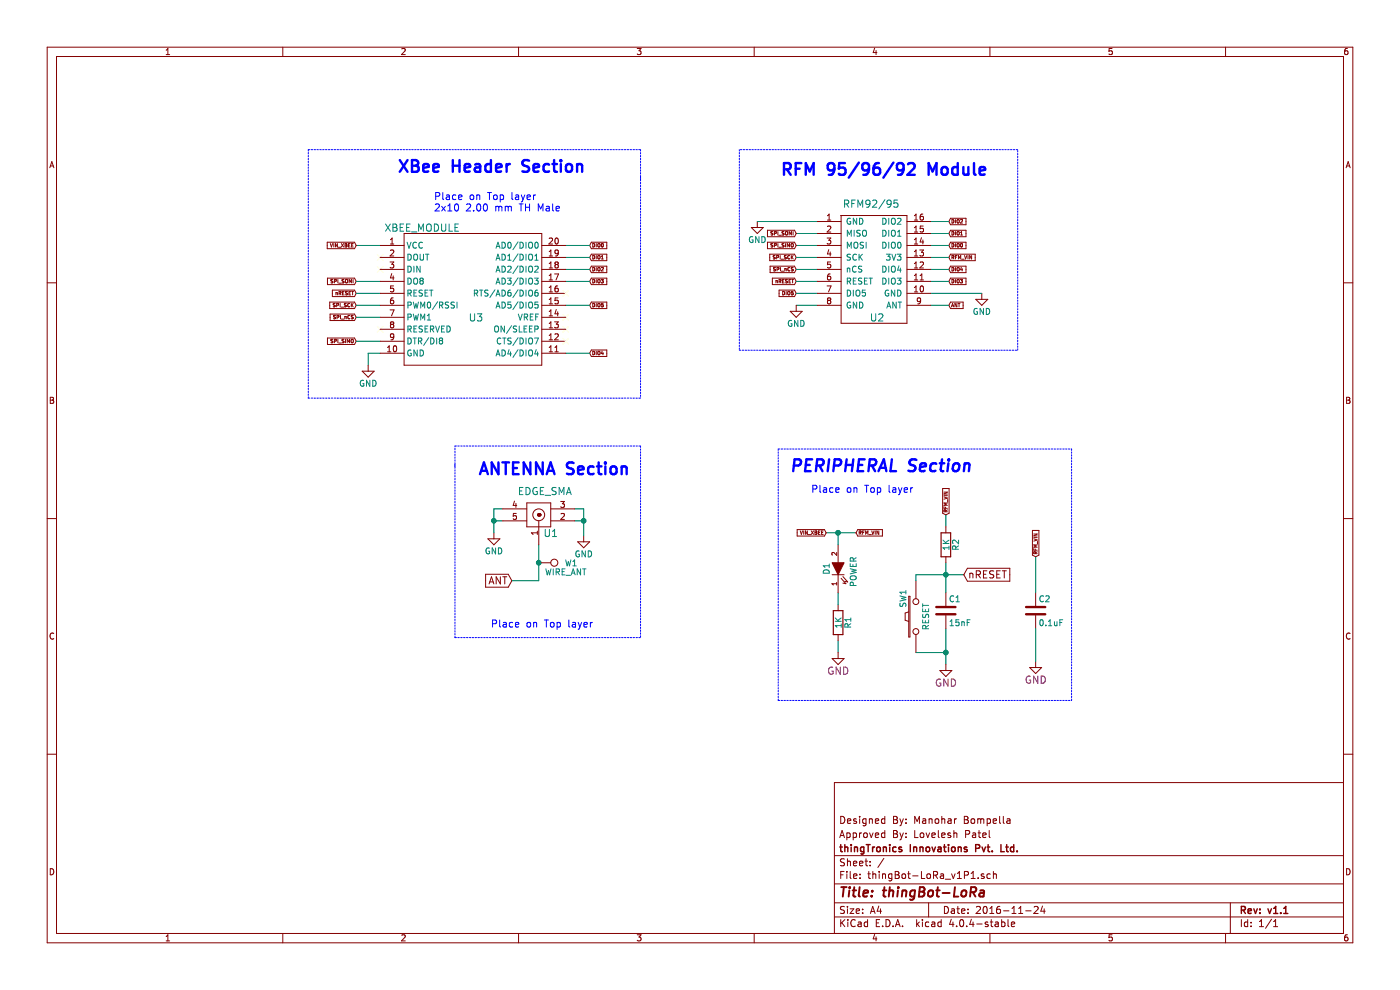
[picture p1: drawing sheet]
EESchema Schematic File Version 2
LIBS:power
LIBS:device
LIBS:transistors
LIBS:conn
LIBS:linear
LIBS:regul
LIBS:74xx
LIBS:cmos4000
LIBS:adc-dac
LIBS:memory
LIBS:xilinx
LIBS:microcontrollers
LIBS:dsp
LIBS:microchip
LIBS:analog_switches
LIBS:motorola
LIBS:texas
LIBS:intel
LIBS:audio
LIBS:interface
LIBS:digital-audio
LIBS:philips
LIBS:display
LIBS:cypress
LIBS:siliconi
LIBS:opto
LIBS:atmel
LIBS:contrib
LIBS:valves
LIBS:xbee
LIBS:edge_sma
LIBS:RFM_module
LIBS:thingBot-LoRa_v1P1-cache
EELAYER 25 0
EELAYER END
$Descr A4 11693 8268
encoding utf-8
Sheet 1 1
Title "thingBot-LoRa"
Date "2016-11-24"
Rev "v1.1"
Comp "thingTronics Innovations Pvt. Ltd."
Comment1 "Approved By: Lovelesh Patel"
Comment2 "Designed By: Manohar Bompella"
Comment3 ""
Comment4 ""
$EndDescr
NoConn ~ 4725 2650
NoConn ~ 3175 2150
NoConn ~ 3175 2250
Text GLabel 2975 2350 0    29   Input ~ 0
SPI_SOMI
Text GLabel 2975 2450 0    29   Input ~ 0
nRESET
NoConn ~ 3175 2750
Text GLabel 2975 2850 0    29   Input ~ 0
SPI_SIMO
Text GLabel 4925 2050 2    29   Input ~ 0
DIO0
Text GLabel 4925 2150 2    29   Input ~ 0
DIO1
Text GLabel 4925 2250 2    29   Input ~ 0
DIO2
Text GLabel 4925 2350 2    29   Input ~ 0
DIO3
Text GLabel 4925 2950 2    29   Input ~ 0
DIO4
Text GLabel 4925 2550 2    29   Input ~ 0
DIO5
Text GLabel 2975 2550 0    29   Input ~ 0
SPI_SCK
Text GLabel 2975 2650 0    29   Input ~ 0
SPI_nCS
$Comp
L GND #PWR01
U 1 1
P 4125 4450
F 0 "#PWR01" H 4125 4200 50  0001 C CNN
F 1 "GND" H 4125 4300 50  0000 C CNN
F 2 "" H 4125 4450 50  0000 C CNN
F 3 "" H 4125 4450 50  0000 C CNN
	1    4125 4450
	1    0    0    -1  
$EndComp
$Comp
L GND #PWR02
U 1 1
P 3075 3050
F 0 "#PWR02" H 3075 2800 50  0001 C CNN
F 1 "GND" H 3075 2900 50  0000 C CNN
F 2 "" H 3075 3050 50  0000 C CNN
F 3 "" H 3075 3050 50  0000 C CNN
	1    3075 3050
	1    0    0    -1  
$EndComp
$Comp
L GND #PWR03
U 1 1
P 4875 4475
F 0 "#PWR03" H 4875 4225 50  0001 C CNN
F 1 "GND" H 4875 4325 50  0000 C CNN
F 2 "" H 4875 4475 50  0000 C CNN
F 3 "" H 4875 4475 50  0000 C CNN
	1    4875 4475
	1    0    0    -1  
$EndComp
Text GLabel 4275 4850 0    60   Input ~ 0
ANT
$Comp
L TEST_1P W1
U 1 1
P 4500 4700
F 0 "W1" V 4500 4970 50  0000 C CNN
F 1 "WIRE_ANT" V 4575 4925 50  0000 C CNN
F 2 "Wire_Pads:SolderWirePad_single_2mmDrill" H 4700 4700 50  0001 C CNN
F 3 "" H 4700 4700 50  0000 C CNN
F 4 "wire antenna" V 4500 4700 60  0001 C CNN "DESC"
F 5 ".." V 4500 4700 60  0001 C CNN "MFG_NAME"
F 6 "..." V 4500 4700 60  0001 C CNN "MPN"
	1    4500 4700
	0    1    1    0   
$EndComp
Text GLabel 7925 2550 2    29   Input ~ 0
ANT
Text GLabel 7925 2350 2    29   Input ~ 0
DIO3
Text GLabel 7925 2250 2    29   Input ~ 0
DIO4
Text GLabel 7925 2150 2    29   Input ~ 0
RFM_VIN
Text GLabel 7925 2050 2    29   Input ~ 0
DIO0
Text GLabel 7925 1950 2    29   Input ~ 0
DIO1
Text GLabel 7925 1850 2    29   Input ~ 0
DIO2
Text GLabel 6650 2450 0    29   Input ~ 0
DIO5
Text GLabel 6650 2350 0    29   Input ~ 0
nRESET
Text GLabel 6650 2250 0    29   Input ~ 0
SPI_nCS
Text GLabel 6650 2150 0    29   Input ~ 0
SPI_SCK
$Comp
L GND #PWR04
U 1 1
P 6325 1850
F 0 "#PWR04" H 6325 1600 50  0001 C CNN
F 1 "GND" H 6325 1700 50  0000 C CNN
F 2 "" H 6325 1850 50  0000 C CNN
F 3 "" H 6325 1850 50  0000 C CNN
	1    6325 1850
	1    0    0    -1  
$EndComp
$Comp
L GND #PWR05
U 1 1
P 8200 2450
F 0 "#PWR05" H 8200 2200 50  0001 C CNN
F 1 "GND" H 8200 2300 50  0000 C CNN
F 2 "" H 8200 2450 50  0000 C CNN
F 3 "" H 8200 2450 50  0000 C CNN
	1    8200 2450
	1    0    0    -1  
$EndComp
NoConn ~ 4725 2750
Wire Wire Line
	2975 2850 3175 2850
Wire Wire Line
	2975 2450 3175 2450
Wire Wire Line
	2975 2350 3175 2350
Wire Wire Line
	2975 2050 3175 2050
Wire Wire Line
	4925 2050 4725 2050
Wire Wire Line
	4925 2150 4725 2150
Wire Wire Line
	4925 2250 4725 2250
Wire Wire Line
	4925 2350 4725 2350
Wire Wire Line
	4925 2550 4725 2550
Wire Wire Line
	4925 2950 4725 2950
Wire Wire Line
	3075 3050 3075 2950
Wire Wire Line
	3075 2950 3175 2950
Wire Wire Line
	4125 4250 4125 4450
Wire Wire Line
	4125 4350 4200 4350
Wire Wire Line
	4125 4250 4200 4250
Connection ~ 4125 4350
Wire Wire Line
	4800 4250 4875 4250
Wire Wire Line
	4875 4250 4875 4475
Wire Wire Line
	4800 4350 4875 4350
Connection ~ 4875 4350
Wire Wire Line
	6325 1850 6825 1850
Wire Wire Line
	6650 2050 6825 2050
Wire Wire Line
	6650 2150 6825 2150
Wire Wire Line
	6650 2250 6825 2250
Wire Wire Line
	6650 2350 6825 2350
Wire Wire Line
	6650 2450 6825 2450
Wire Wire Line
	6650 2550 6825 2550
Wire Wire Line
	7775 1950 7925 1950
Wire Wire Line
	7775 2050 7925 2050
Wire Wire Line
	7775 2150 7925 2150
Wire Wire Line
	7775 2250 7925 2250
Wire Wire Line
	7775 2350 7925 2350
Wire Wire Line
	7775 2450 8200 2450
Wire Notes Line
	3800 3875 3800 5325
Wire Notes Line
	3800 5325 5350 5325
Text Notes 4000 3975 0    98   ~ 20
ANTENNA Section\n
Wire Notes Line
	3800 3900 3800 3725
Wire Notes Line
	3800 3725 5350 3725
Wire Notes Line
	5350 3725 5350 5325
Wire Notes Line
	5350 1475 5350 3325
Wire Notes Line
	2575 1250 2575 3325
Text Notes 3325 1450 0    98   ~ 20
XBee Header Section
Text Notes 3625 1775 0    59   ~ 0
Place on Top layer\n2x10 2.00 mm TH Male
Wire Notes Line
	2575 3325 5350 3325
Wire Notes Line
	2575 1250 5350 1250
Wire Notes Line
	5350 1250 5350 1500
Text Notes 6525 1475 0    98   ~ 20
RFM 95/96/92 Module
Wire Notes Line
	6175 1250 6175 2925
Wire Notes Line
	6175 2925 8500 2925
Wire Notes Line
	8500 2925 8500 1250
Wire Notes Line
	8500 1250 6175 1250
$Comp
L LED D1
U 1 1
P 7000 4750
F 0 "D1" H 7000 4850 50  0000 C CNN
F 1 "POWER" H 6975 4625 50  0000 C CNN
F 2 "LEDs:LED_0805" H 7000 4750 50  0001 C CNN
F 3 "" H 7000 4750 50  0000 C CNN
F 4 "green led for power indication" H 7000 4750 60  0001 C CNN "DESC"
F 5 "Kingbright" H 7000 4750 60  0001 C CNN "MFG_NAME"
F 6 "AP2012SRCPRV" H 7000 4750 60  0001 C CNN "MPN"
	1    7000 4750
	0    -1   -1   0   
$EndComp
$Comp
L R R1
U 1 1
P 7000 5200
F 0 "R1" V 7080 5200 50  0000 C CNN
F 1 "1K" V 7000 5200 50  0000 C CNN
F 2 "Resistors_SMD:R_0805_HandSoldering" V 6930 5200 50  0001 C CNN
F 3 "" H 7000 5200 50  0000 C CNN
F 4 "Current Sense Resistors - SMD 0805 0.002ohm 1% AEC-Q200" V 7000 5200 60  0001 C CNN "DESC"
F 5 "ROHM Semiconductor" V 7000 5200 60  0001 C CNN "MFG_NAME"
F 6 "PMR10EZPFV2L00" V 7000 5200 60  0001 C CNN "MPN"
	1    7000 5200
	1    0    0    -1  
$EndComp
Wire Wire Line
	7000 4950 7000 5050
Wire Wire Line
	7000 5450 7000 5350
Wire Wire Line
	7000 4550 7000 4450
Connection ~ 7000 4450
$Comp
L SW_PUSH SW1
U 1 1
P 7650 5150
F 0 "SW1" H 7800 5260 50  0000 C CNN
F 1 "RESET" H 7650 5070 50  0000 C CNN
F 2 "switches:SW_SPST_B3U-1000P_SUNROM" H 7650 5150 50  0001 C CNN
F 3 "" H 7650 5150 50  0000 C CNN
F 4 "SPST switch for RESET" H 7650 5150 60  0001 C CNN "DESC"
F 5 "SUNROM" H 7650 5150 60  0001 C CNN "MFG_NAME"
F 6 "4982" H 7650 5150 60  0001 C CNN "MPN"
	1    7650 5150
	0    -1   -1   0   
$EndComp
$Comp
L C C1
U 1 1
P 7900 5100
F 0 "C1" H 7925 5200 50  0000 L CNN
F 1 "15nF" H 7925 5000 50  0000 L CNN
F 2 "Capacitors_SMD:C_0805_HandSoldering" H 7938 4950 50  0001 C CNN
F 3 "" H 7900 5100 50  0000 C CNN
F 4 "Multilayer Ceramic Capacitors MLCC - SMD/SMT 10K pF 16V 10%" H 7900 5100 60  0001 C CNN "DESC"
F 5 "Yageo" H 7900 5100 60  0001 C CNN "MFG_NAME"
F 6 "AC0805KRX7R9BB103" H 7900 5100 60  0001 C CNN "MPN"
	1    7900 5100
	1    0    0    -1  
$EndComp
Wire Wire Line
	7650 4850 7650 4800
Wire Wire Line
	7650 4800 8050 4800
Wire Wire Line
	7900 4700 7900 4950
Connection ~ 7900 4800
Wire Wire Line
	7900 5250 7900 5550
Wire Wire Line
	7900 5450 7650 5450
Text GLabel 8050 4800 2    60   Input ~ 0
nRESET
Text GLabel 7900 4300 1    29   Input ~ 0
RFM_VIN
Wire Wire Line
	7900 4300 7900 4400
$Comp
L GND #PWR06
U 1 1
P 7900 5550
F 0 "#PWR06" H 7900 5600 30  0001 C CNN
F 1 "GND" H 7900 5425 30  0001 C CNN
F 2 "GND" H 7900 5400 60  0000 C CNN
F 3 "" H 7900 5550 60  0000 C CNN
	1    7900 5550
	1    0    0    -1  
$EndComp
Connection ~ 7900 5450
Text Notes 6600 3950 0    99   Italic 20
PERIPHERAL Section
Wire Notes Line
	6500 3750 6500 5850
Wire Notes Line
	6500 3750 8950 3750
Wire Notes Line
	6500 5850 8950 5850
Wire Wire Line
	6900 4450 7150 4450
Text GLabel 6900 4450 0    29   Input ~ 0
VIN_XBEE
Text GLabel 7150 4450 2    29   Input ~ 0
RFM_VIN
$Comp
L GND #PWR07
U 1 1
P 7000 5450
F 0 "#PWR07" H 7000 5500 30  0001 C CNN
F 1 "GND" H 7000 5325 30  0001 C CNN
F 2 "GND" H 7000 5300 60  0000 C CNN
F 3 "" H 7000 5450 60  0000 C CNN
	1    7000 5450
	1    0    0    -1  
$EndComp
Wire Wire Line
	7775 2550 7925 2550
Wire Wire Line
	6650 1950 6825 1950
$Comp
L GND #PWR08
U 1 1
P 6650 2550
F 0 "#PWR08" H 6650 2300 50  0001 C CNN
F 1 "GND" H 6650 2400 50  0000 C CNN
F 2 "" H 6650 2550 50  0000 C CNN
F 3 "" H 6650 2550 50  0000 C CNN
	1    6650 2550
	1    0    0    -1  
$EndComp
Wire Wire Line
	7775 1850 7925 1850
Text Notes 6775 4125 0    59   ~ 0
Place on Top layer
Text Notes 4100 5250 0    59   ~ 0
Place on Top layer
$Comp
L EDGE_SMA U1
U 1 1
P 4550 4300
F 0 "U1" H 4600 4150 60  0000 C CNN
F 1 "EDGE_SMA" H 4550 4500 60  0000 C CNN
F 2 "sma:EDGE_SMA_5" H 4550 4300 60  0001 C CNN
F 3 "" H 4550 4300 60  0001 C CNN
F 4 "SMA RF Connector" H 4550 4300 60  0001 C CNN "DESC"
F 5 "molex" H 4550 4300 60  0001 C CNN "MFG_NAME"
F 6 "0732511150" H 4550 4300 60  0001 C CNN "MPN"
	1    4550 4300
	1    0    0    -1  
$EndComp
$Comp
L RFM92/95/96/97/98 U2
U 1 1
P 7275 2250
F 0 "U2" H 7325 1850 60  0000 C CNN
F 1 "RFM92/95" H 7275 2800 60  0000 C CNN
F 2 "Temp:RFM92_95_96_98" H 7475 2450 60  0001 C CNN
F 3 "" H 7475 2450 60  0001 C CNN
F 4 "Low Power Long Range Transceiver Module" H 7275 2250 60  0001 C CNN "DESC"
F 5 "....." H 7275 2250 60  0001 C CNN "MFG_NAME"
F 6 "..." H 7275 2250 60  0001 C CNN "MPN"
	1    7275 2250
	1    0    0    -1  
$EndComp
$Comp
L R R2
U 1 1
P 7900 4550
F 0 "R2" V 7980 4550 50  0000 C CNN
F 1 "1K" V 7900 4550 50  0000 C CNN
F 2 "Resistors_SMD:R_0805_HandSoldering" V 7830 4550 50  0001 C CNN
F 3 "" H 7900 4550 50  0000 C CNN
F 4 "ROHM Semiconductor" V 7900 4550 60  0001 C CNN "MFG_NAME"
F 5 "PMR10EZPFV2L00" V 7900 4550 60  0001 C CNN "MPN"
F 6 "Resistors - SMD 0805 1K ohm" V 7900 4550 60  0001 C CNN "DESC"
	1    7900 4550
	1    0    0    -1  
$EndComp
$Comp
L XBEE_MODULE U3
U 1 1
P 3925 2600
F 0 "U3" H 3975 2550 60  0000 C CNN
F 1 "XBEE_MODULE" H 3525 3300 60  0000 C CNN
F 2 "Xbee:Xbee_mod" H 3925 2600 60  0001 C CNN
F 3 "" H 3925 2600 60  0001 C CNN
F 4 "XBee male plug" H 3925 2600 60  0001 C CNN "DESC"
F 5 "DIGI" H 3925 2600 60  0001 C CNN "MFG_NAME"
F 6 "....." H 3925 2600 60  0001 C CNN "MPN"
	1    3925 2600
	1    0    0    -1  
$EndComp
$Comp
L C C2
U 1 1
P 8650 5100
F 0 "C2" H 8675 5200 50  0000 L CNN
F 1 "0.1uF" H 8675 5000 50  0000 L CNN
F 2 "Capacitors_SMD:C_0805_HandSoldering" H 8688 4950 50  0001 C CNN
F 3 "" H 8650 5100 50  0000 C CNN
F 4 "Multilayer Ceramic Capacitors MLCC - SMD/SMT 10K pF 16V 10%" H 8650 5100 60  0001 C CNN "DESC"
F 5 "Yageo" H 8650 5100 60  0001 C CNN "MFG_NAME"
F 6 "AC0805KRX7R9BB103" H 8650 5100 60  0001 C CNN "MPN"
	1    8650 5100
	1    0    0    -1  
$EndComp
Text GLabel 8650 4650 1    29   Input ~ 0
RFM_VIN
$Comp
L GND #PWR09
U 1 1
P 8650 5525
F 0 "#PWR09" H 8650 5575 30  0001 C CNN
F 1 "GND" H 8650 5400 30  0001 C CNN
F 2 "GND" H 8650 5375 60  0000 C CNN
F 3 "" H 8650 5525 60  0000 C CNN
	1    8650 5525
	1    0    0    -1  
$EndComp
Wire Wire Line
	8650 5250 8650 5525
Wire Wire Line
	8650 4650 8650 4950
Wire Notes Line
	8950 5850 8950 3750
Text GLabel 6650 1950 0    29   Input ~ 0
SPI_SOMI
Text GLabel 6650 2050 0    29   Input ~ 0
SPI_SIMO
Wire Wire Line
	2975 2550 3175 2550
Wire Wire Line
	2975 2650 3175 2650
NoConn ~ 4725 2850
NoConn ~ 4725 2450
Text GLabel 2975 2050 0    29   Input ~ 0
VIN_XBEE
Wire Wire Line
	4500 4550 4500 4850
Wire Wire Line
	4500 4850 4275 4850
Connection ~ 4500 4700
$EndSCHEMATC
